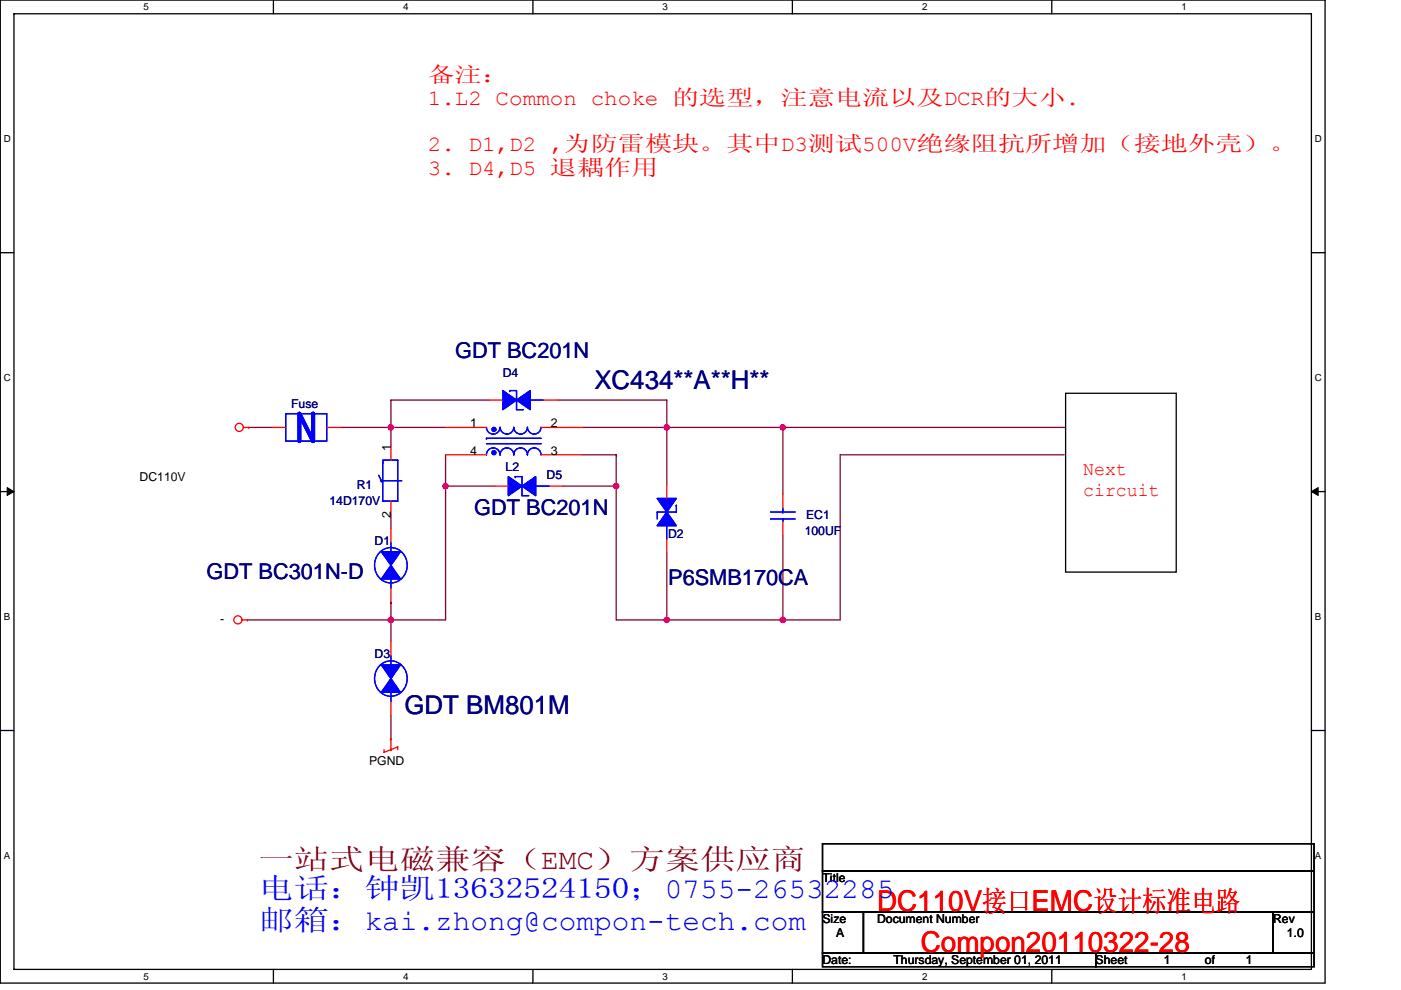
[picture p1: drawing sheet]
<svg xmlns="http://www.w3.org/2000/svg" width="297mm" height="210mm" viewBox="0 0 297 210" stroke-linecap="round" stroke-linejoin="round" font-family="sans-serif">
<path d="M.1 0h280.8v208.5h-280.8zM3 2.9h275v202.7h-275z" fill="none" stroke="#000" stroke-width=".28"/>
<g fill="#fff">
<path d="M30.5 .3h1.1v2.3h-1.1z"/>
<path d="M30.5 205.9h1.1v2.3h-1.1z"/>
</g>
<path d="M58 0v2.9M58 205.6v2.9" fill="none" stroke="#000" stroke-width=".28"/>
<g fill="#fff">
<path d="M85.5 .3h1.1v2.3h-1.1z"/>
<path d="M85.5 205.9h1.1v2.3h-1.1z"/>
</g>
<path d="M113 0v2.9M113 205.6v2.9" fill="none" stroke="#000" stroke-width=".28"/>
<g fill="#fff">
<path d="M140.5 .3h1.1v2.3h-1.1z"/>
<path d="M140.5 205.9h1.1v2.3h-1.1z"/>
</g>
<path d="M168 0v2.9M168 205.6v2.9" fill="none" stroke="#000" stroke-width=".28"/>
<g fill="#fff">
<path d="M195.5 .3h1.2v2.3h-1.2z"/>
<path d="M195.5 205.9h1.2v2.3h-1.2z"/>
</g>
<path d="M223 0v2.9M223 205.6v2.9" fill="none" stroke="#000" stroke-width=".28"/>
<g fill="#fff">
<path d="M250.5 .3h1.2v2.3h-1.2z"/>
<path d="M250.5 205.9h1.2v2.3h-1.2z"/>
<path d="M.8 28.3h1.5v2.3h-1.5z"/>
<path d="M278.8 28.3h1.5v2.3h-1.5z"/>
<path d="M.8 78.9h1.5v2.3h-1.5z"/>
<path d="M278.8 78.9h1.5v2.3h-1.5z"/>
</g>
<path d="M.1 53.6h2.9M278 53.6h2.9" fill="none" stroke="#000" stroke-width=".28"/>
<g fill="#fff">
<path d="M.8 129.6h1.4v2.3h-1.4z"/>
<path d="M278.8 129.6h1.4v2.3h-1.4z"/>
</g>
<path d="M.1 104.3h2.9M278 104.3h2.9" fill="none" stroke="#000" stroke-width=".28"/>
<path d="M1.5 103.4l1.5 .9-1.5 .8zM278 104.3l1.5-.9v1.7z" fill="#000" stroke="#000" stroke-width=".21"/>
<g fill="#fff">
<path d="M.8 180.3h1.4v2.3h-1.4z"/>
<path d="M278.8 180.3h1.4v2.3h-1.4z"/>
</g>
<path d="M225.9 83.4h23.5v37.9h-23.5zM.1 154.9h2.9M278 154.9h2.9M174.4 179h104.2v5.8h-104.2zM174.4 193.4h8.7v8.7h-8.7zM174.4 184.8h104.2v8.6h-104.2zM183.1 193.4h86.8v8.7h-86.8zM269.9 193.4h8.7v8.7h-8.7zM174.4 202.1h57.9v2.9h-57.9zM232.3 202.1h46.3v2.9h-46.3z" fill="none" stroke="#000" stroke-width=".28"/>
<g fill="none" stroke="#800040" stroke-width=".28">
<path d="M52.8 90.7h4.9M72.2 90.7h10.7M82.9 90.7h.1M82.9 90.7v4M82.9 90.7h11.6M94.5 96.5v6.6h10.4M103.7 84.9h-20.8v5.8M118.2 84.9h23.2v5.8M123.4 90.7h18M123.4 96.5h7.3M130.7 96.5v35h10.7M130.7 96.5h.1"/>
<path d="M141.4 90.7v12.1M141.4 90.7h24.6v14.1M141.4 90.7h.1M166 90.7h.1M166 90.7h59.9M225.6 96.5h-47.5v35h-36.7M82.9 109.2v2.9M94.5 103.1h.1M94.5 103.1v28.4h-11.6M119.4 103.1h11.3M130.7 103.1h.1M141.4 117.3v14.2"/>
<path d="M166 113.5v18M52.5 131.5h30.4M82.9 127.7h.1M82.9 131.5v4.6M82.9 127.7v3.8M141.4 131.5h.1M166 131.5h.1M82.9 151.8v4.9"/>
</g>
<g fill="#f0f" stroke="#f0f" stroke-width=".28">
<circle cx="166" cy="131.5" r=".57"/>
<circle cx="166" cy="90.6" r=".57"/>
<circle cx="82.9" cy="131.5" r=".57"/>
<circle cx="130.6" cy="103.1" r=".57"/>
<circle cx="94.4" cy="103.1" r=".57"/>
<circle cx="141.4" cy="90.6" r=".57"/>
<circle cx="141.4" cy="131.5" r=".57"/>
<circle cx="82.9" cy="90.6" r=".57"/>
</g>
<g fill="none" stroke="#f00" stroke-width=".28">
<path d="M51.6 90.7h1.2M52.8 90.7h.1M57.7 90.7h2.9M69.3 90.7h2.9M82.9 94.7v2.9M94.5 90.7h8.6M94.5 96.5h8.6M103.7 84.9h2.9M114.7 90.7h8.7M114.7 96.5h8.7M115.3 84.9h2.9M82.9 106.3v2.9"/>
<path d="M82.9 112.1v2.9M104.9 103.1h2.9M116.5 103.1h2.9M141.4 102.8v2.9M141.4 114.4v2.9M166 104.8v2.9M166 110.6v2.9M51.3 131.5h1.2M52.5 131.5h.1M82.9 124.8v2.9M82.9 136.1v2.9M81.4 159v.6l1.5-.6"/>
<path d="M82.9 148.9v2.9M82.9 159h.1M82.9 159l1.4-.6v.6M82.9 156.7h.1M82.9 156.7v2.3"/>
<circle cx="50.7" cy="90.6" r=".86"/>
<circle cx="50.4" cy="131.5" r=".86"/>
</g>
<g fill="none" stroke="#00f" stroke-width=".28">
<path d="M60.6 87.8h8.7v5.8h-8.7zM81.1 97.9v8.4h3.2v-8.7h-3.2v.6M103.1 96.4v.1a1.43 1.43 0 0 1 1.5-1.5 1.44 1.44 0 0 1 1.4 1.5v-.1M103.1 90.6a1.44 1.44 0 0 0 1.5 1.5 1.47 1.47 0 0 0 1.4-1.5M103.1 94.1h11.6M103.1 93h.1M103.1 93h11.6M106 96.4a1.42 1.42 0 0 1 1.5-1.4h-.1a1.44 1.44 0 0 1 1.5 1.5v-.1a1.42 1.42 0 0 1 1.5-1.4h-.1a1.44 1.44 0 0 1 1.5 1.5 1.43 1.43 0 0 1 1.5-1.5 1.43 1.43 0 0 1 1.4 1.5v-.1M106 90.6a1.45 1.45 0 0 0 1.5 1.5h-.1a1.45 1.45 0 0 0 1.5-1.5 1.49 1.49 0 0 0 1.5 1.5h-.1a1.45 1.45 0 0 0 1.5-1.5 1.44 1.44 0 0 0 1.5 1.5 1.44 1.44 0 0 0 1.4-1.5M106.6 84.9h2.9M108.1 82.8h1.4v4.1h1.5M108.1 82.8h.1"/>
<path d="M112.4 84.9h2.9M80.3 100.8l.6 1.2M80.4 117.2a3.5 3.5 0 0 1 4.3-.5 3.5 3.5 0 0 1 1.6 3.9 3.4 3.4 0 0 1-3.8 3 3.4 3.4 0 0 1-3.1-3.7 3.9 3.9 0 0 1 1-2.7zM80.9 102h.1M80.9 102h4.3M82.9 117h.1M82.9 115v2M107.8 103.1h2.9M109.2 101.1h1.5v4h1.4M109.2 101.1h.1M113.6 103.1h2.9M141.4 111.5v2.9"/>
<path d="M141.4 105.7v2.9M143.4 107.2v1.4h-4.1v1.5M143.4 107.2h.1M163.4 108.6h5.2M163.4 110.1h5.2M166 110.1v.5M166 108.6h.1M166 107.7v.9M82.9 122.8v2M82.9 139v2M80.4 141.3a3.5 3.5 0 0 1 4.3-.6 3.5 3.5 0 0 1 1.6 4 3.4 3.4 0 0 1-3.8 3 3.4 3.4 0 0 1-3.1-3.8 3.9 3.9 0 0 1 1-2.6zM82.9 146.8v2.1"/>
<path d="M82.9 141h.1"/>
</g>
<g fill="#00f" stroke="#00f" stroke-width=".28">
<path d="M110.7 103.1l2.9-2v4z"/>
<path d="M107.8 101.1l2.9 2-2.9 2z"/>
<path d="M109.5 84.9l2.9-2.1v4.1z"/>
<path d="M106.6 82.8l2.9 2.1-2.9 2z"/>
<path d="M80.9 141h4l-2 2.9z"/>
<path d="M82.9 143.9l2 2.9h-4z"/>
<path d="M80.9 117h4l-2 2.9z"/>
<path d="M82.9 119.9l2 2.9h-4z"/>
<path d="M141.4 108.6l2 2.9h-4.1z"/>
<path d="M139.3 105.7h4.1l-2 2.9z"/>
<circle cx="104.7" cy="91.1" r=".43"/>
<circle cx="104.7" cy="96" r=".43"/>
</g>
<path d="M66.4 87.8v5.8l-2.9-5.8v5.8M66.4 87.8h.1" fill="none" stroke="#00f" stroke-width=".87"/>
<text font-size="6.1" fill="#800000" x="54.8" y="184.3">一站式电磁兼容（EMC）方案供应商</text>
<g font-size="6.1" fill="#00f">
<text x="54.8" y="190.4">电话：钟凯13632524150；0755-26532285</text>
<text x="54.8" y="197.3">邮箱：kai.zhong@compon-tech.com</text>
</g>
<g font-size="6.1" fill="#f00">
<text x="186" y="193.2">DC110V接口EMC设计标准电路</text>
<text x="195.2" y="201.8">Compon20110322-28</text>
</g>
<g font-size="5.5" fill="#000080">
<text x="126" y="82.6">XC434**A**H**</text>
<text x="85.8" y="151.5">GDT BM801M</text>
</g>
<g font-size="4.6" fill="#f00">
<text x="90.7" y="17.3">备注：</text>
<text x="90.7" y="22.2">1.L2 Common choke 的选型，注意电流以及DCR的大小.</text>
<text x="90.7" y="32.1">2. D1,D2 ,为防雷模块。其中D3测试500V绝缘阻抗所增加（接地外壳）。</text>
<text x="90.7" y="37">3. D4,D5 退耦作用</text>
</g>
<g font-size="4.6" fill="#000080">
<text x="96.5" y="76">GDT BC201N</text>
<text x="100.5" y="109.3">GDT BC201N</text>
<text x="43.8" y="122.9">GDT BC301N-D</text>
<text x="141.7" y="124.1">P6SMB170CA</text>
</g>
<g font-size="4" fill="#f00">
<text x="229.7" y="100.8">Next</text>
<text x="229.7" y="105.2">circuit</text>
</g>
<g font-size="2.6" fill="#000080">
<text x="106.6" y="79.9">D4</text>
<text x="61.7" y="86.6">Fuse</text>
<text x="107.2" y="99.9">L2</text>
<text x="115.9" y="101.7">D5</text>
<text x="69.8" y="107.2">14D170V</text>
<text x="75.6" y="103.7">R1</text>
<text x="170.6" y="113.5">100UF</text>
<text x="170.9" y="110.1">EC1</text>
<text x="79.4" y="115.6">D1</text>
<text x="141.7" y="114.1">D2</text>
<text x="79.4" y="139.6">D3</text>
</g>
<g font-size="2.6">
<text x="82.9" y="95.6" transform="rotate(-90 82.9 95.6)">1</text>
<text x="99.6" y="90.6">1</text>
<text x="116.8" y="90.6">2</text>
<text x="29.6" y="102">DC110V</text>
<text x="99.6" y="96.4">4</text>
<text x="116.8" y="96.4">3</text>
<text x="82.9" y="109.8" transform="rotate(-90 82.9 109.8)">2</text>
<text x="46.7" y="132.1">-</text>
<text x="78.2" y="162.2">PGND</text>
<text x="174.4" y="187.1">Title</text>
<text x="174.4" y="195.8">Size</text>
<text x="186" y="195.8">Document Number</text>
<text x="269.9" y="195.8">Rev</text>
<text x="177.3" y="198.7">A</text>
<text x="272.8" y="198.7">1.0</text>
<text x="174.4" y="204.5">Date:</text>
<text x="189.4" y="204.5">Thursday, September 01, 2011</text>
<text x="232.3" y="204.5">Sheet</text>
<text x="246.8" y="204.5">1</text>
<text x="255.5" y="204.5">of</text>
<text x="264.1" y="204.5">1</text>
</g>
<g font-size="2.1">
<text x="30.5" y="2.2">5</text>
<text x="85.5" y="2.2">4</text>
<text x="140.5" y="2.2">3</text>
<text x="195.5" y="2.2">2</text>
<text x="250.5" y="2.2">1</text>
<text x=".8" y="30.1">D</text>
<text x="278.8" y="30.1">D</text>
<text x=".8" y="80.8">C</text>
<text x="278.8" y="80.8">C</text>
<text x=".8" y="131.4">B</text>
<text x="278.8" y="131.4">B</text>
<text x=".8" y="182.1">A</text>
<text x="278.8" y="182.1">A</text>
<text x="30.5" y="207.8">5</text>
<text x="85.5" y="207.8">4</text>
<text x="140.5" y="207.8">3</text>
<text x="195.5" y="207.8">2</text>
<text x="250.5" y="207.8">1</text>
</g>
</svg>
